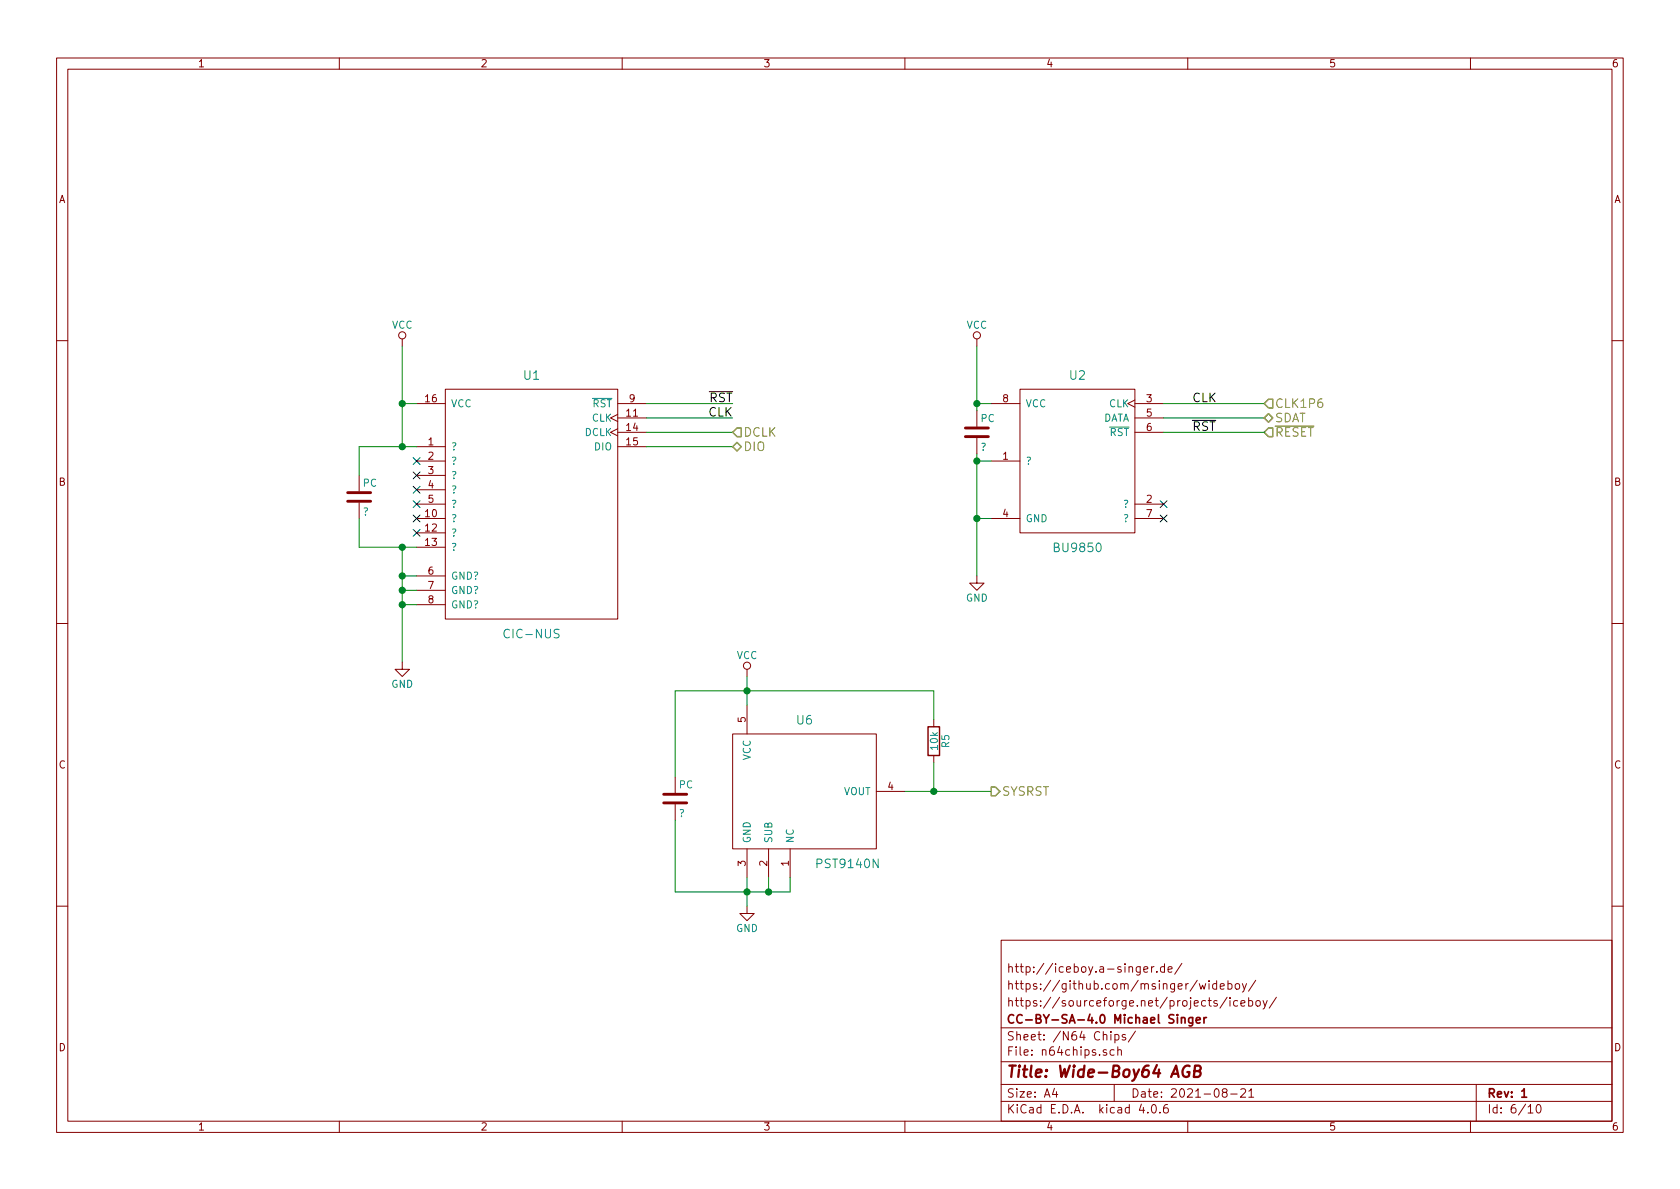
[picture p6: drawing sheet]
<svg xmlns="http://www.w3.org/2000/svg" width="297mm" height="210mm" viewBox="0 0 297 210" stroke-linecap="round" stroke-linejoin="round" font-family="sans-serif">
<g fill="none" stroke="#840000" stroke-width=".18">
<path d="M10 10.3h277v189.9h-277zM12 12.2h273v186.1h-273zM60 10.3v1.9M110 10.3v1.9M160 10.3v1.9M210 10.3v1.9M260 10.3v1.9M71.1 59.9v1.3M172.7 59.9v1.3M10 60.2h2M73.7 71.4h5M73.7 79h5"/>
<path d="M78.7 68.8h30.5v40.7h-30.5zM109.2 73.3l-1.3 .6 1.3 .6M109.2 75.8l-1.3 .6 1.3 .7M109.2 71.4h5.1M109.2 73.9h5.1M109.2 76.4h5.1M109.2 79h5.1M172.7 72.6v2.8M172.7 77.5v2.8M175.3 71.4h5M180.3 68.8h20.4v25.4h-20.4zM200.7 70.7l-1.3 .7 1.3 .6"/>
<path d="M200.7 71.4h5M200.7 73.9h5M200.7 76.4h5M285 60.2h2M63.5 84.1v2.8M63.5 88.9v2.8M73.7 81.5h5M73.7 89.1h5M73.7 91.7h5M73.7 84.1h5M73.7 86.6h5M73.7 94.2h5"/>
<path d="M73.7 96.8h5M175.3 81.5h5M175.3 91.7h5M200.7 89.1h5M200.7 91.7h5M10 110.3h2M71.1 117.1v1.3h1.3l-1.3 1.2-1.3-1.2h1.3M73.7 101.8h5M73.7 104.4h5M73.7 106.9h5M132.1 118.4v1.2M172.7 101.8v1.3h1.3l-1.3 1.3-1.3-1.3h1.3"/>
<path d="M285 110.3h2M119.4 137.4v2.8M129.5 129.8h25.4v20.3h-25.4zM132.1 124.7v5.1M154.9 139.9h5.1M165.1 127.2v1.3M165.1 133.6v1.3M119.4 142.2v2.8M132.1 150.1v5.1M135.9 150.1v5.1M139.7 150.1v5.1M10 160.2h2"/>
<path d="M132.1 160.3v1.2h1.2l-1.2 1.3-1.3-1.3h1.3M177 166.3h108v32h-108zM202.2 171.4l.7-.1v-.3l-.4-.1-.3 .2 .1 .8h.6M203.6 170.9v1M204 170.9l-.4 .3M204.5 171.8v.1M205.9 171l-.4-.1-.3 .3 .1 .6 .2 .1h.4M205.9 170.4v1.5M206.5 171.4l.7-.1v-.3l-.4-.1-.3 .2 .1 .8h.6M209 170.4l-1.3 1.9M212 173.9l.3 1 .3-.7 .3 .7 .3-1M213.8 173.4v.2"/>
<path d="M213.8 173.9v1M215.1 174l-.4-.1-.3 .3 .1 .6 .2 .1 .4-.1M215.1 173.4v1.5M215.2 177a.37 .37 0 0 0-.6 .1l.1 .3 .5 .1 .1 .1-.3 .3-.4-.1M215.7 174.4l.8-.1-.1-.3-.4-.1-.3 .2 .1 .7h.6M217 176.3l-1.3 2M217.1 174l.5-.1 .2 .3-.1 .6h-.6M217.1 173.4v1.5M217.5 176.4v.2M217.5 176.9v1M218.5 174.1l.2-.2 .4 .2 .1 .5-.2 .2-.3 .1-.2-.1zM218.8 177l-.4-.1-.3 .3 .1 .6 .2 .1 .4-.1"/>
<path d="M219.4 177.4l.7-.1v-.3l-.5-.1-.2 .2 .1 .7h.6M219.7 173.9l.3 1M220.4 173.9l-.5 1.4-.2 .1M220.8 177l.4-.1 .3 .3-.1 .6h-.6M220.8 176.4v1.5M222 173.3l-1.2 2M222.1 177.1l.2-.2 .5 .2v.5l-.1 .2-.4 .1-.2-.1zM223.3 176.9l.4 1M224.1 176.9l-.6 1.4-.2 .1M225.7 176.3l-1.3 2M285 160.2h2M60 198.3v1.9"/>
<path d="M110 198.3v1.9M160 198.3v1.9M177 194.8h108M177 191.8h108M177 187.8h108M177 181.8h108M186.4 192.5l-.3 1h.9M186.8 193v1M195.6 185.7a.37 .37 0 0 0-.6 .1l.1 .2 .5 .2 .1 .1-.2 .3-.5-.1M196.4 182.4v.2M196.4 182.9v1M197 185.7l-.5-.1-.2 .3v.6l.2 .1 .5-.1"/>
<path d="M197 191.8v3M197.1 183l.5-.1 .2 .3-.1 .6h-.6M197.1 182.9v1.5M197.6 185.7l.2-.1 .4 .1 .1 .9M197.6 185.1v1.5M199 183a.37 .37 0 0 0-.6 .1l.1 .3 .5 .1 .1 .1-.3 .3-.4-.1M200.8 182.3l-1.3 2M201.8 195.2l-.4 1.1h1M202.9 196.7v.1M203.8 195.4l.1-.1a.81 .81 0 0 1 .6 .6 .81 .81 0 0 1-.3 .8l-.1 .1a.8 .8 0 0 1-.6-.6 .8 .8 0 0 1 .3-.8zM205.1 196.7v.1M206.4 195.3a.59 .59 0 0 0-.7 .7l.1 .7 .2 .1 .5-.1 .1-.5-.2-.2-.4-.1-.3 .3"/>
<path d="M210 198.3v1.9M216.4 193.2l-.3-.3 .1-.2 .2-.2 .4 .1 .2 .2-.1 .2-.6 .2a.48 .48 0 0 0-.1 .7l.2 .1 .5-.1a.48 .48 0 0 0-.2-.7M217.6 193.5h1.1M219.4 192.7l.2-.2h.4l.2 .5-.9 1h.9M220.8 193l.4-.5v1.5M220.8 194h.9M260 198.3v1.9M261 191.8v6.5M270.2 195.8l.4-.5v1.5M270.2 196.8h.8M271.8 195.5l.2-.2a.81 .81 0 0 1 .5 .6 .81 .81 0 0 1-.2 .8l-.2 .1a.79 .79 0 0 1-.3-1.3z"/>
<circle cx="71.1" cy="59.3" r=".63"/>
<circle cx="172.7" cy="59.3" r=".63"/>
<circle cx="132.1" cy="117.7" r=".63"/>
</g>
<path d="M208.2 179.4v.2M208.2 179.9v1M208.9 179.9v1M210.9 179.9l-.1 1.4-.2 .1h-.4M212.9 179.9v1M213.3 179.9l-.4 .3M208.9 180.1l.2-.2 .4 .1v.9M210.9 180l-.5-.1-.2 .3v.6l.2 .1 .5-.1M211.5 180.4l.7-.1v-.3l-.5-.1-.2 .2 .1 .7h.6M269.1 194h.8" fill="none" stroke="#840000" stroke-width=".3"/>
<path d="M210.3 188.5a1.05 1.05 0 0 0-1.1 .4 1.05 1.05 0 0 0 0 1.3 .67 .67 0 0 0 1 .1l.1-.7h-.4M211.2 189.4l.9-.1a.46 .46 0 0 0 .2-.5 .46 .46 0 0 0-.3-.4h-.7l-.2 2h.7a.53 .53 0 0 0 .5-.5 .53 .53 0 0 0-.4-.5" fill="none" stroke="#840000" stroke-width=".41"/>
<path d="M104.7 70.5h3.5M196.2 75.5h3.4" fill="none" stroke="#008484" stroke-width=".18"/>
<g fill="none" stroke="#008400" stroke-width=".18">
<path d="M71.1 71.4h2.6M71.1 61.2v17.8M73.7 79h-10.2v5.1M114.3 71.4h15.2M114.3 79h15.2M114.3 76.4h15.2M114.3 73.9h15.2M172.7 71.4h2.6M172.7 61.2v11.4M205.7 71.4h17.8M205.7 76.4h17.8M205.7 73.9h17.8"/>
<path d="M63.5 91.7v5.1h10.2M71.1 96.8v20.3M172.7 80.3v21.5M172.7 91.7h2.6M172.7 81.5h2.6M71.1 106.9h2.6M71.1 104.4h2.6M71.1 101.8h2.6M132.1 119.6v5.1M160 139.9h15.3M165.1 127.2v-5h-45.7v15.2M165.1 134.9v5"/>
<path d="M119.4 145v12.7h20.3v-2.5M132.1 155.2v5.1M135.9 155.2v2.5"/>
</g>
<g fill="#008400" stroke="#008400" stroke-width=".25">
<circle cx="71.1" cy="71.4" r=".51"/>
<circle cx="71.1" cy="106.9" r=".51"/>
<circle cx="71.1" cy="104.4" r=".51"/>
<circle cx="71.1" cy="101.8" r=".51"/>
<circle cx="172.7" cy="91.7" r=".51"/>
<circle cx="132.1" cy="157.7" r=".51"/>
<circle cx="135.9" cy="157.7" r=".51"/>
<circle cx="132.1" cy="122.2" r=".51"/>
<circle cx="165.1" cy="139.9" r=".51"/>
<circle cx="172.7" cy="81.5" r=".51"/>
<circle cx="172.7" cy="71.4" r=".51"/>
<circle cx="71.1" cy="79" r=".51"/>
<circle cx="71.1" cy="96.8" r=".51"/>
</g>
<g fill="none" stroke="#000084" stroke-width=".18">
<path d="M73.1 80.9l1.2 1.2M73.1 83.5l1.2 1.2M73.1 86l1.2 1.2M73.1 88.5l1.2 1.3M73.1 91.1l1.2 1.2M73.1 93.6l1.2 1.2M74.3 80.9l-1.2 1.2M74.3 83.5l-1.2 1.2M74.3 86l-1.2 1.2M74.3 88.5l-1.2 1.3M74.3 91.1l-1.2 1.2M74.3 93.6l-1.2 1.2"/>
<path d="M205.1 88.5l1.2 1.3M205.1 91.1l1.2 1.2M206.3 88.5l-1.2 1.3M206.3 91.1l-1.2 1.2"/>
</g>
<path d="M225.5 75.4h6.8" fill="none" stroke="#848400" stroke-width=".18"/>
<path d="M130.3 75.7h.8v1.5h-.8l-.8-.8zM130.3 78.2l.8 .8-.8 .8-.8-.8zM223.5 73.9l.8-.8 .7 .8-.7 .8zM224.3 75.7h.7v1.5h-.7l-.8-.8zM224.3 70.6h.7v1.5h-.7l-.8-.7zM175.3 139.2h.7l.8 .7-.8 .8h-.7z" fill="none" stroke="#848400" stroke-width=".25"/>
<path d="M125.4 69.3h4.1M210.8 74.3h4.2" fill="none" stroke="#000" stroke-width=".18"/>
<path d="M170.7 77.2h4.1M170.7 75.7h4.1M61.5 88.6h4M61.5 87.1h4M117.3 142h4.1M117.3 140.5h4.1" fill="none" stroke="#840000" stroke-width=".51"/>
<path d="M164.1 128.5h2v5.1h-2z" fill="none" stroke="#840000" stroke-width=".25"/>
<text font-size="2.8" fill="#840000" x="178" y="190.5">Title: Wide-Boy64 AGB</text>
<g font-size="2.1" fill="#008484">
<text x="92.6" y="67.2">U1</text>
<text x="189.2" y="67.2">U2</text>
<text x="186.6" y="97.6">BU9850</text>
<text x="89.6" y="112.9">CIC-NUS</text>
<text x="140.9" y="128.1">U6</text>
<text x="144.7" y="153.5">PST9140N</text>
</g>
<g font-size="2.1">
<text x="125.3" y="71.1">RST</text>
<text x="210.8" y="71.1">CLK</text>
<text x="125.2" y="73.7">CLK</text>
<text x="210.8" y="76.2">RST</text>
</g>
<g font-size="2.1" fill="#848400">
<text x="131.5" y="77.2">DCLK</text>
<text x="225.5" y="77.2">RESET</text>
<text x="225.5" y="72.1">CLK1P6</text>
<text x="225.5" y="74.7">SDAT</text>
<text x="131.5" y="79.8">DIO</text>
<text x="177.2" y="140.7">SYSRST</text>
</g>
<g font-size="2.1" fill="#840000">
<text x="178" y="172">http://iceboy.a-singer.de/</text>
<text x="178" y="178">https://sourceforge.net/projects/iceboy/</text>
<text x="178" y="175">https://github.com/msinger/wideboy/</text>
<text x="178" y="184">Sheet: /N64 Chips/</text>
<text x="178" y="181">CC-BY-SA-4.0 Michael Singer</text>
<text x="178" y="186.7">File: n64chips.sch</text>
<text x="178" y="196.9">KiCad E.D.A. kicad 4.0.6</text>
<text x="178" y="194.1">Size: A4</text>
<text x="200" y="194.1">Date: 2021-08-21</text>
<text x="263" y="194.1">Rev: 1</text>
<text x="263" y="196.9">Id: 6/10</text>
</g>
<g font-size="1.8" fill="#840000">
<text x="35" y="11.9">1</text>
<text x="85" y="11.9">2</text>
<text x="135" y="11.9">3</text>
<text x="185" y="11.9">4</text>
<text x="235" y="11.9">5</text>
<text x="285" y="11.9">6</text>
<text x="10.4" y="35.9">A</text>
<text x="285.4" y="35.9">A</text>
<text x="75.2" y="71.1">16</text>
<text x="111.3" y="71.1">9</text>
<text x="177.3" y="71.1">8</text>
<text x="202.7" y="71.1">3</text>
<text x="110.8" y="73.7">11</text>
<text x="110.8" y="76.2">14</text>
<text x="202.7" y="73.7">5</text>
<text x="202.7" y="76.2">6</text>
<text x="75.7" y="78.7">1</text>
<text x="75.7" y="81.3">2</text>
<text x="75.7" y="83.8">3</text>
<text x="110.8" y="78.7">15</text>
<text x="177.3" y="81.3">1</text>
<text x="10.4" y="85.9">B</text>
<text x="75.7" y="86.4">4</text>
<text x="75.7" y="88.9">5</text>
<text x="202.7" y="88.9">2</text>
<text x="285.4" y="85.9">B</text>
<text x="75.2" y="91.4">10</text>
<text x="75.2" y="94">12</text>
<text x="177.3" y="91.4">4</text>
<text x="202.7" y="91.4">7</text>
<text x="75.2" y="96.5">13</text>
<text x="75.7" y="101.6">6</text>
<text x="75.7" y="104.1">7</text>
<text x="75.7" y="106.7">8</text>
<text x="131.8" y="127.7" transform="rotate(-90 131.8 127.7)">5</text>
<text x="10.4" y="135.9">C</text>
<text x="285.4" y="135.9">C</text>
<text x="157" y="139.7">4</text>
<text x="131.8" y="153.1" transform="rotate(-90 131.8 153.1)">3</text>
<text x="135.6" y="153.1" transform="rotate(-90 135.6 153.1)">2</text>
<text x="139.4" y="153.1" transform="rotate(-90 139.4 153.1)">1</text>
<text x="10.4" y="185.9">D</text>
<text x="285.4" y="185.9">D</text>
<text x="35" y="199.9">1</text>
<text x="85" y="199.9">2</text>
<text x="135" y="199.9">3</text>
<text x="185" y="199.9">4</text>
<text x="235" y="199.9">5</text>
<text x="285" y="199.9">6</text>
</g>
<g font-size="1.8" fill="#008484">
<text x="69.3" y="58.1">VCC</text>
<text x="170.9" y="58.1">VCC</text>
<text x="79.8" y="72">VCC</text>
<text x="103.3" y="77.1">DCLK</text>
<text x="104.6" y="74.5">CLK</text>
<text x="104.7" y="72">RST</text>
<text x="173.4" y="74.6">PC</text>
<text x="181.4" y="72">VCC</text>
<text x="194.7" y="74.5">DATA</text>
<text x="196" y="72">CLK</text>
<text x="196.1" y="77.1">RST</text>
<text x="79.8" y="79.6">?</text>
<text x="79.8" y="82.2">?</text>
<text x="105.1" y="79.6">DIO</text>
<text x="173.4" y="79.7">?</text>
<text x="181.4" y="82.2">?</text>
<text x="64.2" y="86">PC</text>
<text x="79.8" y="84.7">?</text>
<text x="79.8" y="87.2">?</text>
<text x="79.8" y="89.8">?</text>
<text x="198.6" y="89.8">?</text>
<text x="64.1" y="91.1">?</text>
<text x="79.8" y="92.3">?</text>
<text x="79.8" y="94.9">?</text>
<text x="181.4" y="92.3">GND</text>
<text x="198.6" y="92.3">?</text>
<text x="79.8" y="97.4">?</text>
<text x="79.8" y="102.5">GND?</text>
<text x="79.8" y="105">GND?</text>
<text x="79.8" y="107.6">GND?</text>
<text x="170.8" y="106.4">GND</text>
<text x="130.2" y="116.5">VCC</text>
<text x="69.2" y="121.6">GND</text>
<text x="132.7" y="134.5" transform="rotate(-90 132.7 134.5)">VCC</text>
<text x="165.8" y="132.5" transform="rotate(-90 165.8 132.5)">10k</text>
<text x="167.8" y="132.2" transform="rotate(-90 167.8 132.2)">R5</text>
<text x="120.1" y="139.4">PC</text>
<text x="149" y="140.6">VOUT</text>
<text x="120" y="144.5">?</text>
<text x="132.7" y="149.1" transform="rotate(-90 132.7 149.1)">GND</text>
<text x="136.5" y="149.1" transform="rotate(-90 136.5 149.1)">SUB</text>
<text x="140.3" y="149.1" transform="rotate(-90 140.3 149.1)">NC</text>
<text x="130.1" y="164.8">GND</text>
</g>
</svg>
